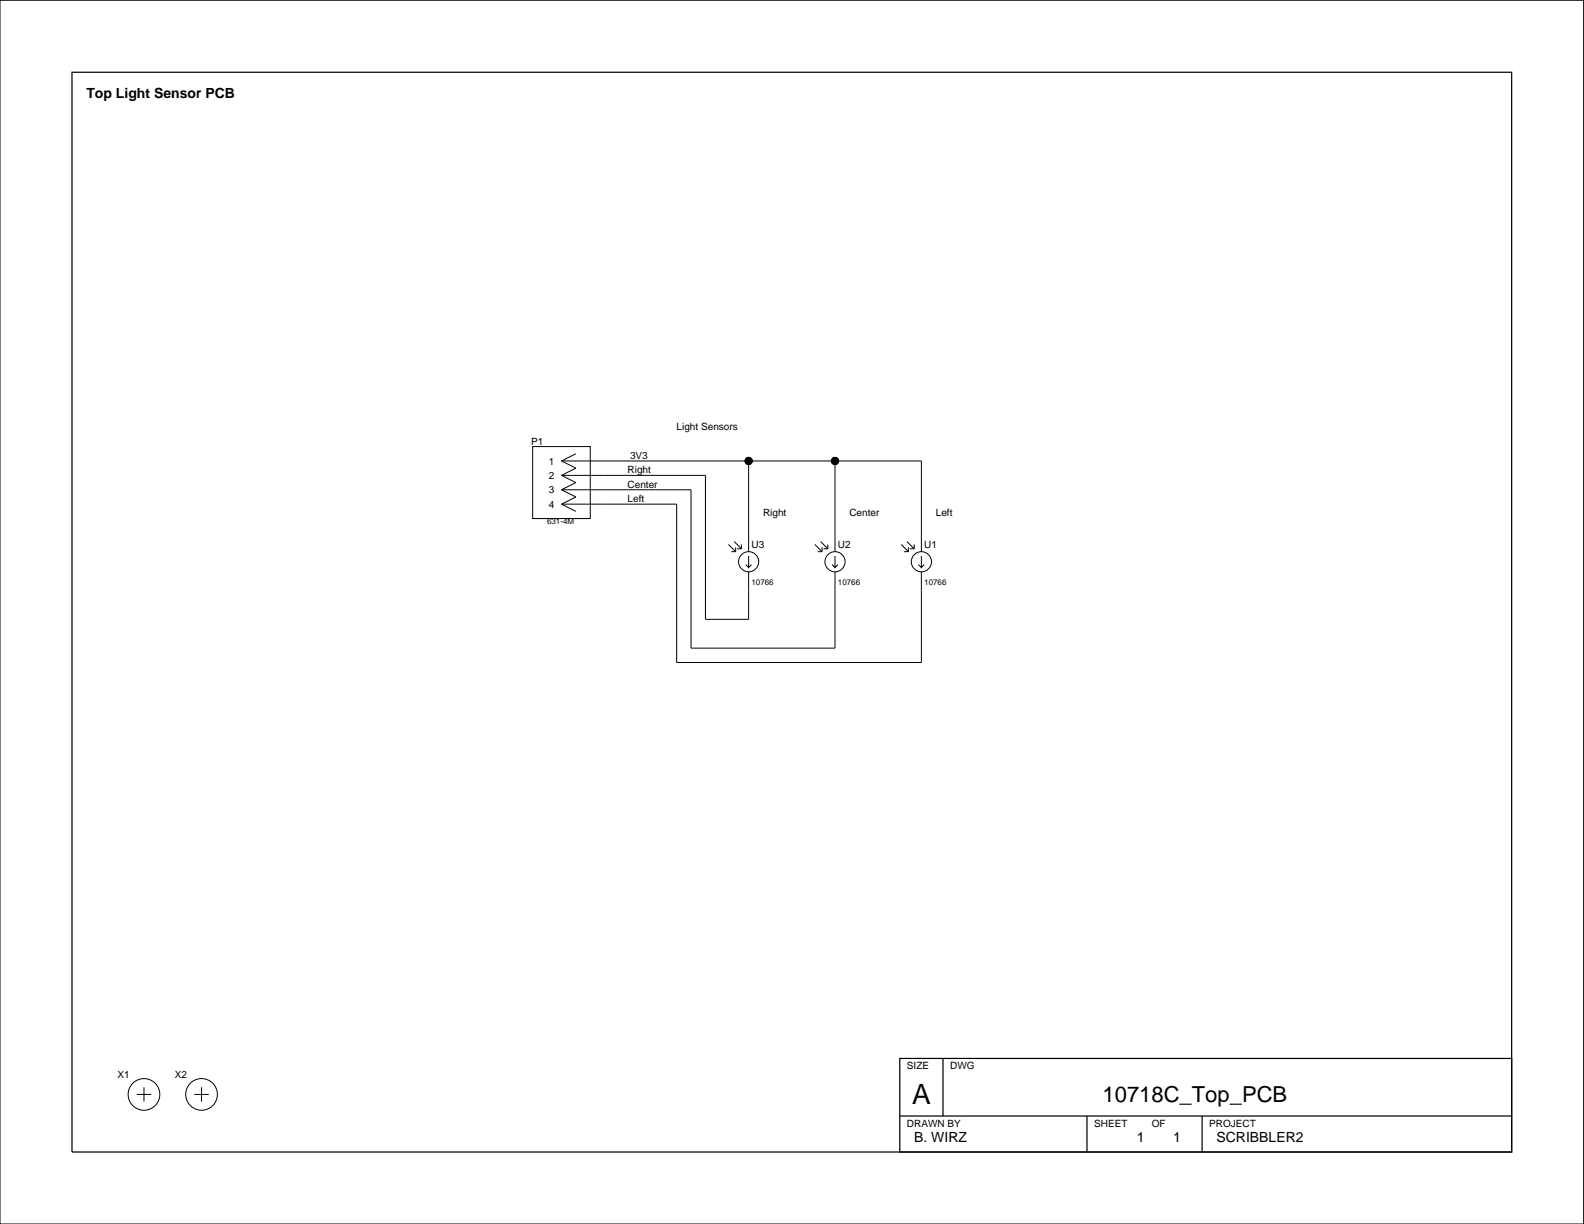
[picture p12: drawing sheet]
<svg xmlns="http://www.w3.org/2000/svg" width="279mm" height="216mm" viewBox="0 0 279 216" stroke-linecap="round" stroke-linejoin="round" font-family="sans-serif">
<g fill="none" stroke="#000" stroke-width=".18">
<path d="M0 0h279.3v215.9h-279.3zM94 78.8h10.1v12.7h-10.1zM99 86.4h22.9v27.9h25.4v-13.4M99 83.8h25.4v25.4h7.7v-8.3M99 88.9h20.4v28h43.1v-16M99 81.3h63.5v16M99 86.4l2.6 1.3-2.6 1.2M99 88.9l2.6 1.3M99 83.8l2.6 1.3-2.6 1.3M99 81.3l2.6 1.3-2.6 1.2M101.6 80l-2.6 1.3M128.5 96l1.3 1.3"/>
<path d="M129 97.3h.8M129.5 95.5l1.3 1.3M129.8 96.5v.8M130 96.8h.8M130.8 96v.8M131.5 99.6l.6 .5M132.1 98.1v2l.5-.5M132.1 81.3v16M143.7 96l1.3 1.3M144.2 97.3h.8M144.7 95.5l1.3 1.3M145 96.5v.8"/>
<path d="M145.3 96.8h.7M146 96v.8M146.8 99.6l.5 .5M147.3 98.1v2l.5-.5M147.3 81.3v16M159 96l1.2 1.3M159.5 97.3h.7M160 95.5l1.3 1.3M160.2 96.5v.8M160.5 96.8h.8M161.3 96v.8M162 99.6l.5 .5"/>
<path d="M162.5 98.1v2l.5-.5M24.1 193h2.6M25.4 191.8v2.5M34.3 193h2.5M35.6 191.8v2.5"/>
<circle cx="132" cy="81.3" r=".63"/>
<circle cx="132.1" cy="99.1" r="1.78"/>
<circle cx="147.3" cy="81.3" r=".63"/>
<circle cx="147.3" cy="99.1" r="1.78"/>
<circle cx="162.5" cy="99.1" r="1.78"/>
<circle cx="25.4" cy="193" r="2.79"/>
<circle cx="35.6" cy="193" r="2.79"/>
</g>
<path d="M12.7 12.7h253.9v190.5h-253.9zM158.7 186.7h107.9v16.5h-107.9zM158.7 196.9h107.9M166.3 186.7v10.2M191.7 196.9v6.3M212 196.9v6.3" fill="none" stroke="#000" stroke-width=".22"/>
<g fill="#000" stroke="#000" stroke-width=".18">
<circle cx="132" cy="81.3" r=".63"/>
<circle cx="147.3" cy="81.3" r=".63"/>
</g>
<text font-size="4.9" x="160.9" y="194.8">A</text>
<text font-size="3.9" x="194.5" y="194.4">10718C_Top_PCB</text>
<g font-size="2.5">
<text x="15.2" y="17.3">Top Light Sensor PCB</text>
<text x="161.3" y="201.4">B. WIRZ</text>
<text x="200.5" y="201.4">1</text>
<text x="207" y="201.4">1</text>
<text x="214.6" y="201.4">SCRIBBLER2</text>
</g>
<g font-size="1.8">
<text x="119.4" y="75.9">Light Sensors</text>
<text x="93.7" y="78.4">P1</text>
<text x="96.8" y="81.9">1</text>
<text x="110.7" y="83.5">Right</text>
<text x="111.1" y="80.9">3V3</text>
<text x="96.8" y="89.6">4</text>
<text x="96.8" y="87">3</text>
<text x="96.8" y="84.5">2</text>
<text x="110.7" y="86">Center</text>
<text x="110.7" y="88.6">Left</text>
<text x="134.6" y="91.1">Right</text>
<text x="149.8" y="91.1">Center</text>
<text x="165.1" y="91.1">Left</text>
<text x="132.6" y="96.7">U3</text>
<text x="147.8" y="96.7">U2</text>
<text x="163" y="96.7">U1</text>
<text x="20.7" y="190.1">X1</text>
<text x="30.9" y="190.1">X2</text>
<text x="160" y="188.6">SIZE</text>
<text x="167.6" y="188.6">DWG</text>
<text x="160" y="198.8">DRAWN BY</text>
<text x="193" y="198.8">SHEET</text>
<text x="203.2" y="198.8">OF</text>
<text x="213.3" y="198.8">PROJECT</text>
</g>
<g font-size="1.4">
<text x="96.5" y="92.5">631-4M</text>
<text x="132.6" y="103.1">10766</text>
<text x="147.8" y="103.1">10766</text>
<text x="163" y="103.1">10766</text>
</g>
</svg>
